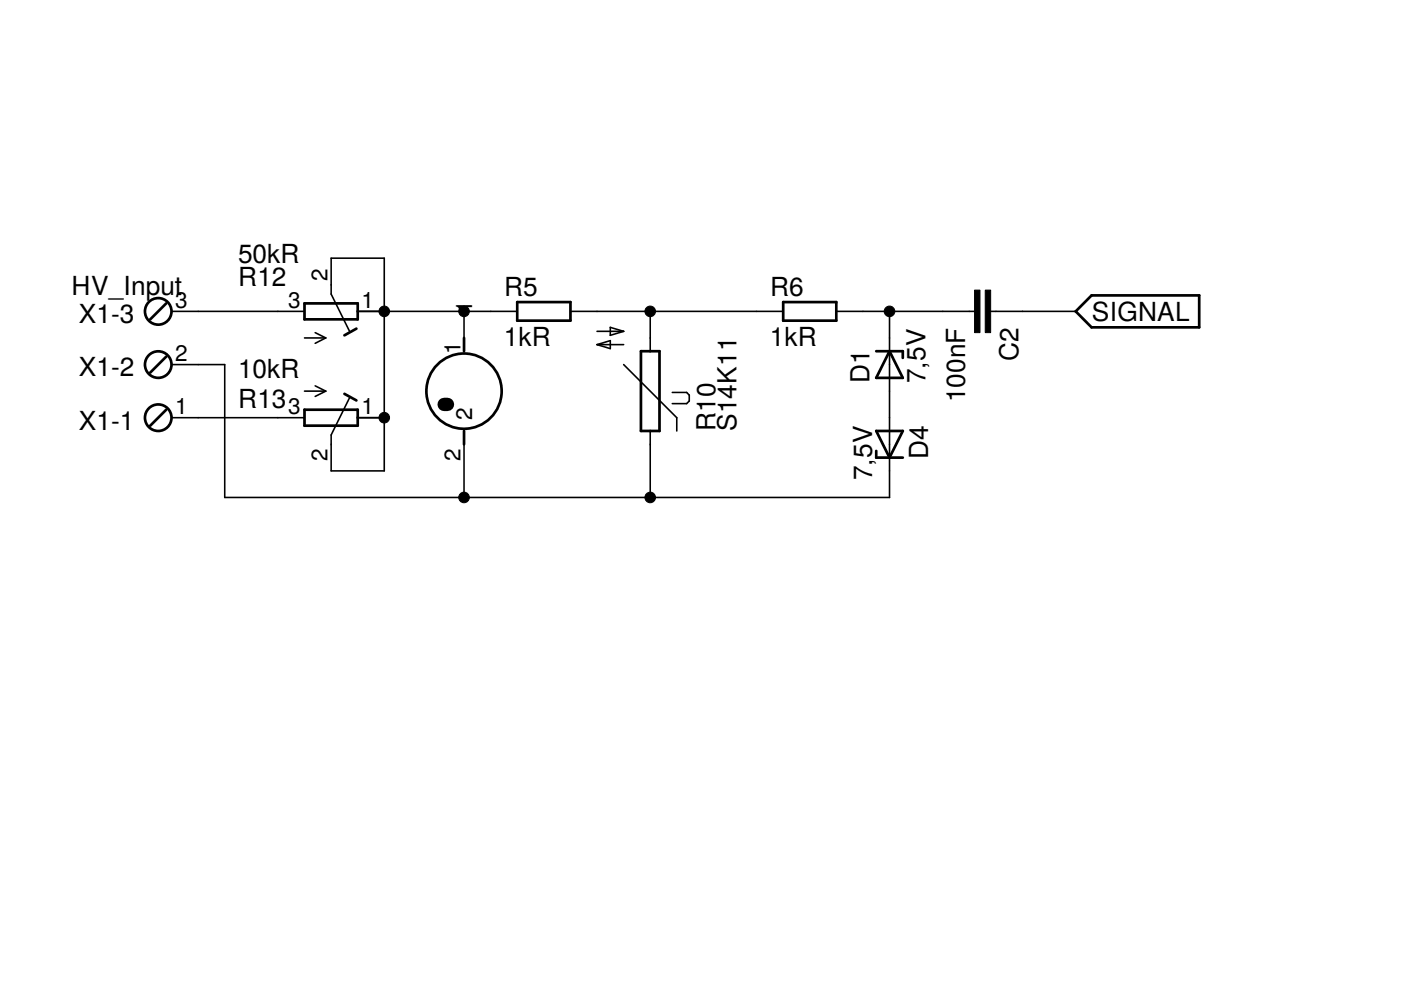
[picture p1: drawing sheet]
<svg xmlns="http://www.w3.org/2000/svg" width="297mm" height="210mm" viewBox="0 0 297 210" stroke-linecap="round" stroke-linejoin="round" font-family="sans-serif">
<g fill="none" stroke="#000" stroke-width=".57">
<path d="M35.2 75.6l-3.3 3.4M35.2 64.3l-3.3 3.4M64.6 64.3h11.2v3.4h-11.2zM75.6 69.7l-2.6 1.4M98.4 71.6v2.9M109.7 64.1h11.2v3.9h-11.2zM135.9 74.5h3.9v16.9h-3.9zM166.1 64.1h11.2v3.9h-11.2zM185.8 74.5h5.6v1.4M188.6 74.5l2.8 5.6h-5.6zM231.4 62.6h22.9v6.8h-22.9l-3.3-3.4zM35.2 86.9l-3.3 3.4"/>
<path d="M64.6 86.9h11.2v3.4h-11.2zM73 83.5l2.6 1.4M98.4 91.4v2.8M185.8 91.4h5.6l-2.8 5.6zM185.8 95.6v1.4h5.6"/>
<circle cx="33.5" cy="77.3" r="2.82"/>
<circle cx="33.5" cy="66" r="2.82"/>
<circle cx="33.5" cy="88.6" r="2.82"/>
<circle cx="98.4" cy="82.9" r="8"/>
</g>
<g fill="none" stroke="#000" stroke-width=".34">
<path d="M36.4 66h28.2M64.6 71.6h4.5M66.8 70.5l2.3 1.1M69.1 71.6l-2.3 1.2M74.1 70.2l-3.9-7.8v-7.7h11.3v45.1h-11.3v-7.6l3.9-7.8M75.8 66h33.9M98.4 66v5.6M120.9 66h45.2M126.6 70.3h5.6M126.6 73.1l2.8-.9v1.7zM126.6 73.1h5.6M129.4 69.4l2.8 .9-2.8 .8z"/>
<path d="M132.2 77.3l11.3 11.3v2.8M137.9 66v8.5M177.3 66h29.3M188.6 66v39.5h-141v-28.2h-11.2M210 66h18.1M36.4 88.6h28.2M64.6 82.9h4.5M66.8 81.8l2.3 1.1M69.1 82.9l-2.3 1.2M75.8 88.6h5.7M98.4 94.2v11.3M137.9 91.4v14.1"/>
<path d="M142.5 83.2h3.1l.5 .6v1.2l-.5 .6h-3.1"/>
</g>
<path d="M94.2 85.7h.7" fill="none" stroke="#000" stroke-width="2.8"/>
<path d="M206.6 61.5h1.2v9h-1.2zM208.9 61.5h1.1v9h-1.1z" fill="#000" stroke="#000" stroke-width=".21"/>
<g fill="#000" stroke="#000" stroke-width=".21">
<circle cx="81.5" cy="66" r="1.12"/>
<circle cx="98.4" cy="66" r="1.12"/>
<circle cx="137.9" cy="66" r="1.12"/>
<circle cx="188.6" cy="66" r="1.12"/>
<circle cx="81.5" cy="88.6" r="1.12"/>
<circle cx="98.4" cy="105.5" r="1.12"/>
<circle cx="137.9" cy="105.5" r="1.12"/>
</g>
<g font-size="5.6">
<text x="50.5" y="55.9">50kR</text>
<text x="15.2" y="62.6">HV_Input</text>
<text x="50.5" y="60.7">R12</text>
<text x="106.9" y="62.7">R5</text>
<text x="163.3" y="62.7">R6</text>
<text x="16.7" y="68.5">X1-3</text>
<text x="231.5" y="68">SIGNAL</text>
<text x="106.8" y="73.3">1kR</text>
<text x="163.2" y="73.3">1kR</text>
<text x="215.9" y="76.6" transform="rotate(-90 215.9 76.6)">C2</text>
<text x="16.7" y="79.8">X1-2</text>
<text x="50.5" y="80.1">10kR</text>
<text x="184.4" y="81.2" transform="rotate(-90 184.4 81.2)">D1</text>
<text x="196.2" y="81.2" transform="rotate(-90 196.2 81.2)">7,5V</text>
<text x="50.5" y="86.6">R13</text>
<text x="204.7" y="85.3" transform="rotate(-90 204.7 85.3)">100nF</text>
<text x="16.7" y="91.1">X1-1</text>
<text x="151.7" y="91.3" transform="rotate(-90 151.7 91.3)">R10</text>
<text x="156.2" y="91.3" transform="rotate(-90 156.2 91.3)">S14K11</text>
<text x="184.9" y="101.8" transform="rotate(-90 184.9 101.8)">7,5V</text>
<text x="196.8" y="97.4" transform="rotate(-90 196.8 97.4)">D4</text>
</g>
<g font-size="4.8">
<text x="69.4" y="59.6" transform="rotate(-90 69.4 59.6)">2</text>
<text x="37.2" y="65.2">3</text>
<text x="61.1" y="65.2">3</text>
<text x="76.6" y="65.2">1</text>
<text x="100.1" y="66.5" transform="rotate(-90 100.1 66.5)">1</text>
<text x="37.2" y="76.5">2</text>
<text x="97.6" y="75.1" transform="rotate(-90 97.6 75.1)">1</text>
<text x="37.2" y="87.8">1</text>
<text x="61.1" y="87.8">3</text>
<text x="76.6" y="87.8">1</text>
<text x="100.1" y="89" transform="rotate(-90 100.1 89)">2</text>
<text x="69.4" y="97.7" transform="rotate(-90 69.4 97.7)">2</text>
<text x="97.6" y="97.7" transform="rotate(-90 97.6 97.7)">2</text>
</g>
</svg>
